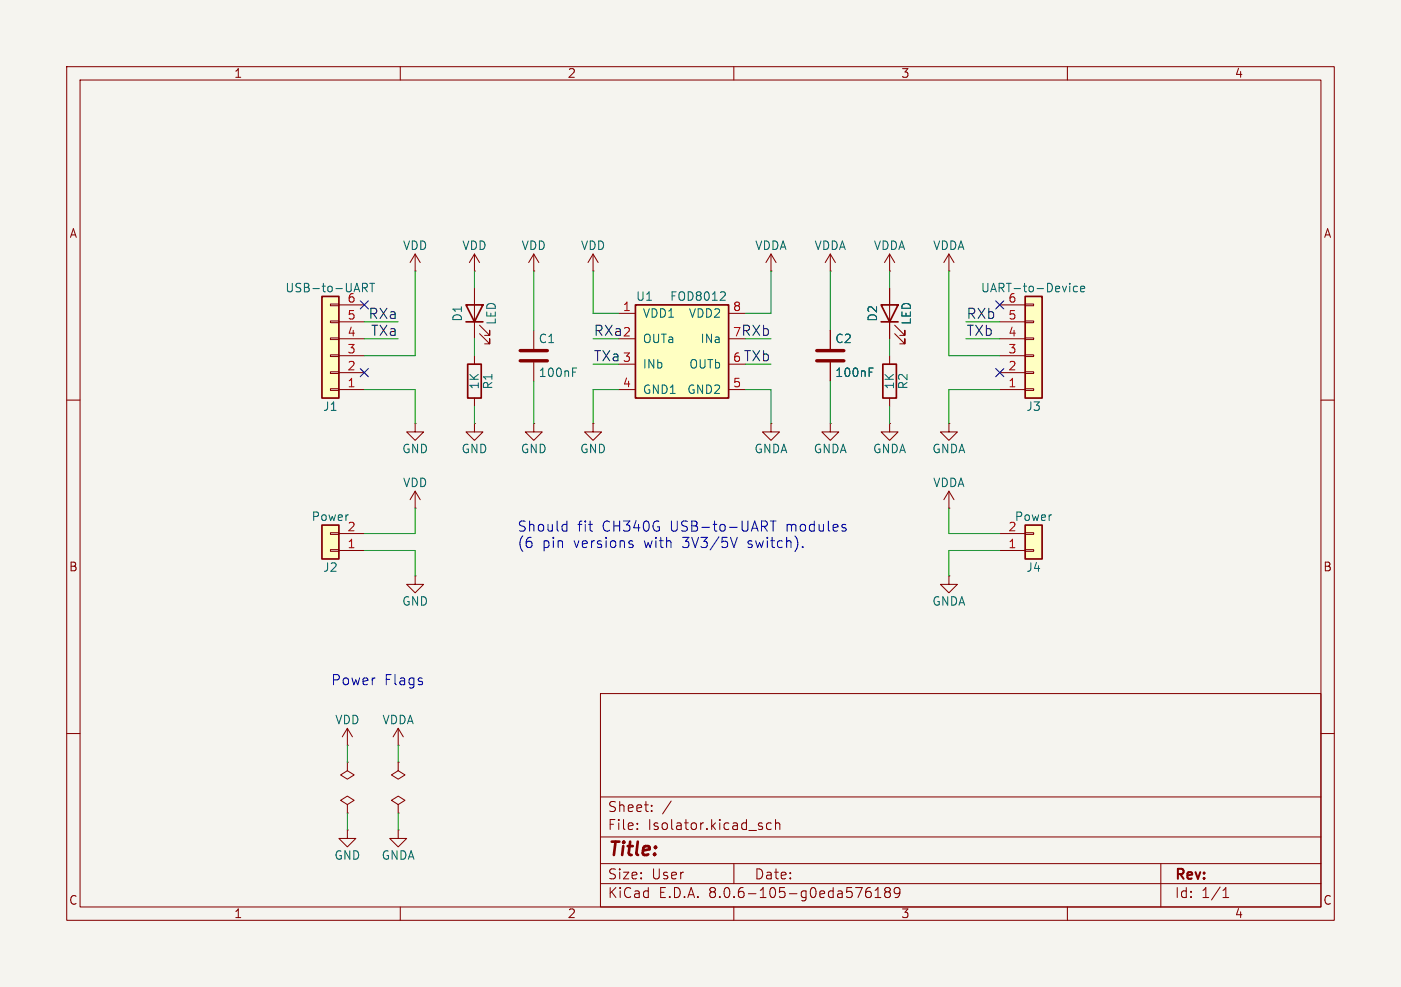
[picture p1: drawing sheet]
<svg xmlns="http://www.w3.org/2000/svg" width="210mm" height="148mm" viewBox="0 0 210 148" stroke-linecap="round" stroke-linejoin="round" font-family="sans-serif">
<path d="M0 0h210v148h-210z" fill="#f5f4ef" stroke="#f5f4ef" stroke-width=".15"/>
<g fill="none" stroke="#840000" stroke-width=".15">
<path d="M10 10h190v128h-190zM12 12h186v124h-186zM60 10v2M110 10v2M160 10v2M80 38.1l-.8 1.3M80 38.1v2.5M80 38.1l.8 1.3M88.9 38.1l-.8 1.3M88.9 38.1v2.5M88.9 38.1l.8 1.3M80 40.6h.1"/>
<path d="M88.9 40.6h.1M124.5 49.5v2.8M124.5 54.4v2.8M10 60h2M115.6 63.5v1.3h1.2l-1.2 1.2-1.3-1.2h1.3M115.6 63.5h.1M124.5 63.5v1.3h1.2l-1.2 1.2-1.3-1.2h1.3M124.5 63.5h.1M142.2 76.2h.1M142.2 73.7l-.7 1.2M142.2 73.7v2.5M142.2 73.7l.8 1.2"/>
<path d="M198 60h2M142.2 86.4v1.2h1.3l-1.3 1.3-1.2-1.3h1.2M142.2 86.4h.1M10 110h2M52.1 111.8h.1M52.1 114.3v1.3l1 .6-1 .6-1-.6 1-.6M52.1 114.3h.1M52.1 109.2l-.8 1.3M52.1 109.2v2.6M52.1 109.2l.7 1.3M59.7 111.8h.1M59.7 114.3v1.3l1 .6-1 .6-1-.6 1-.6"/>
<path d="M59.7 114.3h.1M59.7 109.2l-.8 1.3M59.7 109.2v2.6M59.7 109.2l.8 1.3M90 104h108v32h-108zM90 119.5h108M198 110h2M60 136v2M90 132.5h108M90 129.5h108M90 125.5h108M95.5 124.2v.2"/>
<path d="M95.5 123.5v.1M97.7 121.5v.2M97.7 120.8v.1M100.6 120.1l-1.3 1.9M110 136v2M110 129.5v3M115.6 123.5l-.4-.1-.3 .3v.4l.1 .2h.6M116.2 123.5a.37 .37 0 0 1 .7 .1v.8M116.2 122.9v1.5M130.5 133.1a.59 .59 0 0 0-.7 .6v.6l.1 .2 .4 .1 .2-.2 .1-.5-.1-.2h-.5l-.2 .2M131.2 134.6h.8M131.2 133.5l.4-.4v1.5"/>
<path d="M132.9 133.7l-.3-.3 .1-.2 .2-.1 .4 .1 .2 .2-.1 .2-.2 .1M132.9 133.7l-.3 .3 .1 .4 .2 .2 .4-.1 .2-.2-.1-.4-.2-.2M132.9 133.7h.3M134.9 133.7l-.3 .3h-.3l-.3-.3v-.3l.2-.2 .4-.1 .2 .1a.99 .99 0 0 1-.3 1.4h-.3M160 136v2M174 129.5v6.5M183.3 134.6h.9M183.3 133.5l.5-.4v1.5"/>
</g>
<path d="M122.4 54.1h4.1M122.4 52.6h4.1" fill="none" stroke="#840000" stroke-width=".51"/>
<path d="M130.3 55.8h.4M130.3 55.2h.6" fill="none" stroke="#006464" stroke-width=".15"/>
<path d="M48.3 44.5h2.5v15.2h-2.5z" fill="#ffffc2"/>
<path d="M49.5 45.6h1.3v.2h-1.3zM49.5 48.1h1.3v.3h-1.3zM49.5 50.7h1.3v.2h-1.3zM49.5 53.2h1.3v.3h-1.3zM49.5 55.8h1.3v.2h-1.3zM49.5 58.3h1.3v.2h-1.3zM50.8 58.4h3.8M50.8 55.9h3.8M50.8 53.3h3.8M50.8 50.8h3.8M50.8 48.3h3.8M50.8 45.7h3.8" fill="none" stroke="#840000" stroke-width=".15"/>
<path d="M48.3 44.5h2.5v15.2h-2.5z" fill="none" stroke="#840000" stroke-width=".25"/>
<path d="M54.3 42.5h.5l.3 .2-.2 .4-.6 .1M54.6 43.2l.5 .6M55.4 42.5h.8M55.8 42.5v1.3" fill="none" stroke="#006464" stroke-width=".15"/>
<path d="M153.7 78.7h2.5v5.1h-2.5z" fill="#ffffc2"/>
<g fill="none" stroke="#840000" stroke-width=".15">
<path d="M62.2 38.1l-.7 1.3M62.2 38.1v2.5M62.2 38.1l.8 1.3M71.1 38.1l-.7 1.3M71.1 38.1v2.5M71.1 38.1l.8 1.3M115.6 38.1l-.8 1.3M115.6 38.1v2.5M115.6 38.1l.7 1.3M124.5 38.1l-.8 1.3M124.5 38.1v2.5M124.5 38.1l.7 1.3"/>
<path d="M62.2 40.6h.1M71.1 40.6h.1M71.1 43.2v7.6M71.9 50l1.5 1.6v-.8v.8h-.8M71.9 48.8l1.5 1.5v-.8v.8h-.8M80 49.5v2.8M80 54.4v2.8M115.6 40.6h.1M124.5 40.6h.1M62.2 76.2h.1M62.2 73.7v2.5M62.2 73.7l-.7 1.2"/>
<path d="M62.2 73.7l.8 1.2M80 63.5v1.3h1.3l-1.3 1.2-1.3-1.2h1.3M80 63.5h.1M88.9 63.5v1.3h1.3l-1.3 1.2-1.3-1.2h1.3M88.9 63.5h.1M153.7 79.9h1.2v.2h-1.2zM149.9 82.6h3.8M149.9 80h3.8M153.7 82.4h1.2v.3h-1.2z"/>
</g>
<path d="M69.8 45.7h2.6l-1.3 2.6zM69.8 48.3h2.6M153.7 78.7h2.5v5.1h-2.5z" fill="none" stroke="#840000" stroke-width=".25"/>
<path d="M78 54.1h4M78 52.6h4" fill="none" stroke="#840000" stroke-width=".51"/>
<path d="M85.8 55.8h.5M85.8 55.2h.6" fill="none" stroke="#006464" stroke-width=".15"/>
<path d="M95.2 45.7h14v14h-14z" fill="#ffffc2"/>
<path d="M95.2 45.7h14v14h-14z" fill="none" stroke="#840000" stroke-width=".25"/>
<path d="M92.7 47h2.5M92.7 50.8h2.5M92.7 54.6h2.5M92.7 58.4h2.5M109.2 47h2.6M109.2 50.8h2.6M109.2 54.6h2.6M109.2 58.4h2.6" fill="none" stroke="#840000" stroke-width=".15"/>
<path d="M108.5 43.8l.2 .2v.3l-.8 .7h.8" fill="none" stroke="#006464" stroke-width=".15"/>
<path d="M48.3 78.7h2.5v5.1h-2.5z" fill="#ffffc2"/>
<path d="M49.5 79.9h1.3v.2h-1.3zM49.5 82.4h1.3v.3h-1.3zM50.8 82.6h3.8M50.8 80h3.8M62.2 86.4v1.2h1.3l-1.3 1.3-1.2-1.3h1.2M62.2 86.4h.1" fill="none" stroke="#840000" stroke-width=".15"/>
<path d="M48.3 78.7h2.5v5.1h-2.5z" fill="none" stroke="#840000" stroke-width=".25"/>
<path d="M153.7 44.5h2.5v15.2h-2.5z" fill="#ffffc2"/>
<g fill="none" stroke="#840000" stroke-width=".15">
<path d="M133.3 38.1v2.5M133.3 38.1l-.7 1.3M133.3 38.1l.8 1.3M142.2 38.1l-.7 1.3M142.2 38.1v2.5M142.2 38.1l.8 1.3M71.1 53.3v1.3M71.1 59.7v1.3M124.5 49.5v2.8M124.5 54.4v2.8M133.3 40.6h.1M133.3 43.2v7.6"/>
<path d="M133.3 53.3v1.3M133.3 59.7v1.3M134.1 50l1.5 1.6v-.8v.8h-.7M134.1 48.8l1.5 1.5v-.8v.8h-.7M142.2 40.6h.1M149.9 58.4h3.8M149.9 55.9h3.8M149.9 53.3h3.8M149.9 50.8h3.8M149.9 48.3h3.8M149.9 45.7h3.8M153.7 45.6h1.2v.2h-1.2z"/>
<path d="M153.7 48.1h1.2v.3h-1.2zM153.7 50.7h1.2v.2h-1.2zM153.7 53.2h1.2v.3h-1.2zM153.7 55.8h1.2v.2h-1.2zM153.7 58.3h1.2v.2h-1.2zM62.2 63.5v1.3h1.3l-1.3 1.2-1.2-1.2h1.2M62.2 63.5h.1M71.1 63.5v1.3h1.3l-1.3 1.2-1.3-1.2h1.3M71.1 63.5h.1M133.3 63.5v1.3h1.3l-1.3 1.2-1.2-1.2h1.2M133.3 63.5h.1M142.2 63.5v1.3h1.3l-1.3 1.2-1.2-1.2h1.2"/>
<path d="M142.2 63.5h.1M52.1 124.5v1.2h1.2l-1.2 1.3-1.3-1.3h1.3M52.1 124.5h.1M52.1 120.7l1-.7-1-.6-1 .6 1 .7v1.2M52.1 121.9h.1M59.7 120.7l1-.7-1-.6-1 .6 1 .7v1.2M59.7 121.9h.1M59.7 124.5v1.2h1.3l-1.3 1.3-1.3-1.3h1.3M59.7 124.5h.1"/>
</g>
<path d="M70.1 54.6h2v5.1h-2zM132.1 45.7h2.5l-1.3 2.6zM132.1 48.3h2.5M132.3 54.6h2.1v5.1h-2.1zM153.7 44.5h2.5v15.2h-2.5z" fill="none" stroke="#840000" stroke-width=".25"/>
<path d="M130.3 55.8h.4M130.3 55.2h.6M160.4 42.5v.1M161.5 43l-.4-.1-.2 .3v.3l.1 .2h.5M162 43.3l.6-.1-.1-.2-.3-.1-.2 .2v.6h.5" fill="none" stroke="#006464" stroke-width=".15"/>
<path d="M84.5 78.6l.5 .1M85 78.1v1.6M85 79.6l-.5 .1M114.1 78.1h.6a.41 .41 0 0 1 .3 .4 .41 .41 0 0 1-.3 .4h-.6M114.5 78.9l.5 .8M115.5 78.1h.8M115.9 78.1v1.6M126.8 79.2v.4M94.5 81.6l.3 .1 .1 .2-.2 .2h-.3M94.5 81.1l.3 .1M110.5 80.6l-.5 1.5M120.3 82v.1" fill="none" stroke="#0000c2" stroke-width=".15"/>
<g fill="none" stroke="#009600" stroke-width=".15">
<path d="M54.6 50.8h5.1M54.6 48.3h5.1M54.6 58.4h7.6v5.1M62.2 40.6v12.7h-7.6M71.1 40.6v2.6M71.1 50.8v2.5M80 40.6v8.9M80 57.2v6.3M88.9 50.8h3.8M88.9 40.6v6.4h3.8M88.9 54.6h3.8M92.7 58.4h-3.8v5.1"/>
<path d="M111.8 50.8h3.8M111.8 58.4h3.8v5.1M111.8 54.6h3.8M115.6 40.6v6.4h-3.8M124.5 40.6v8.9M124.5 57.2v6.3M133.3 40.6v2.6M133.3 50.8v2.5M142.2 40.6v12.7h7.7M144.8 50.8h5.1M144.8 48.3h5.1M149.9 58.4h-7.7v5.1"/>
<path d="M62.2 76.2v3.8h-7.6M71.1 61v2.5M133.3 61v2.5M142.2 76.2v3.8h7.7M54.6 82.6h7.6v3.8M149.9 82.6h-7.7v3.8M52.1 111.8v2.5M59.7 111.8v2.5M52.1 121.9v2.6M59.7 121.9v2.6"/>
</g>
<path d="M54 45.1l1.2 1.2M54 55.3l1.2 1.2M55.2 45.1l-1.2 1.2M55.2 55.3l-1.2 1.2M149.3 45.1l1.2 1.2M149.3 55.3l1.2 1.2M150.5 45.1l-1.2 1.2M150.5 55.3l-1.2 1.2" fill="none" stroke="#000084" stroke-width=".15"/>
<text font-size="2.8" fill="#840000" x="91" y="128.9">Title:</text>
<g font-size="2.1" fill="#0f0f0f">
<text x="55.2" y="47.9">RXa</text>
<text x="144.8" y="47.9">RXb</text>
<text x="55.5" y="50.5">TXa</text>
<text x="88.9" y="50.5">RXa</text>
<text x="111.1" y="50.5">RXb</text>
<text x="144.8" y="50.5">TXb</text>
<text x="88.9" y="54.3">TXa</text>
<text x="111.4" y="54.3">TXb</text>
</g>
<g font-size="2.1" fill="#0000c2">
<text x="77.5" y="79.8">Should</text>
<text x="77.5" y="82.3">(6</text>
<text x="81.3" y="82.3">pin</text>
<text x="86" y="82.3">versions</text>
<text x="86.5" y="79.8">fit</text>
<text x="90.3" y="79.8">CH340G</text>
<text x="96.7" y="82.3">with</text>
<text x="100.6" y="79.8">USB-to-UART</text>
<text x="102.6" y="82.3">3V3/5V</text>
<text x="112.5" y="82.3">switch).</text>
<text x="118.1" y="79.8">modules</text>
<text x="49.5" y="102.9">Power</text>
<text x="57.6" y="102.9">Flags</text>
</g>
<g font-size="2.1" fill="#840000">
<text x="91" y="124.7">File:</text>
<text x="91" y="122">Sheet:</text>
<text x="97.1" y="124.7">Isolator.kicad_sch</text>
<text x="91" y="134.9">KiCad</text>
<text x="91" y="132.1">Size:</text>
<text x="97.7" y="132.1">User</text>
<text x="98.7" y="134.9">E.D.A.</text>
<text x="106.3" y="134.9">8.0.6-105-g0eda576189</text>
<text x="113" y="132.1">Date:</text>
<text x="176" y="132.3">Rev:</text>
<text x="176" y="134.9">Id:</text>
<text x="180.1" y="134.9">1/1</text>
</g>
<g font-size="1.8" fill="#840000">
<text x="35" y="11.9">1</text>
<text x="85" y="11.9">2</text>
<text x="135" y="11.9">3</text>
<text x="185" y="11.9">4</text>
<text x="10.3" y="35.9">A</text>
<text x="198.4" y="35.9">A</text>
<text x="10.3" y="85.9">B</text>
<text x="198.3" y="85.9">B</text>
<text x="10.3" y="135.9">C</text>
<text x="35" y="137.9">1</text>
<text x="85" y="137.9">2</text>
<text x="135" y="137.9">3</text>
<text x="185" y="137.9">4</text>
<text x="198.3" y="135.9">C</text>
</g>
<g font-size="1.8" fill="#006464">
<text x="60.3" y="37.7">VDD</text>
<text x="69.2" y="37.7">VDD</text>
<text x="78.1" y="37.7">VDD</text>
<text x="87" y="37.7">VDD</text>
<text x="113.1" y="37.7">VDDA</text>
<text x="122" y="37.7">VDDA</text>
<text x="130.9" y="37.7">VDDA</text>
<text x="139.8" y="37.7">VDDA</text>
<text x="42.7" y="44">USB-to-UART</text>
<text x="52" y="45.5">6</text>
<text x="95.3" y="45.3">U1</text>
<text x="96.3" y="47.9">VDD1</text>
<text x="100.3" y="45.3">FOD8012</text>
<text x="103.2" y="47.9">VDD2</text>
<text x="146.9" y="44">UART-to-Device</text>
<text x="69.4" y="48.3" transform="rotate(-90 69.4 48.3)">D1</text>
<text x="74.5" y="48.8" transform="rotate(-90 74.5 48.8)">LED</text>
<text x="80.7" y="51.7">C1</text>
<text x="96.3" y="51.7">OUTa</text>
<text x="104.9" y="51.7">INa</text>
<text x="125.1" y="51.7">C2</text>
<text x="131.7" y="48.3" transform="rotate(-90 131.7 48.3)">D2</text>
<text x="136.8" y="48.8" transform="rotate(-90 136.8 48.8)">LED</text>
<text x="72" y="58.5" transform="rotate(-90 72 58.5)">1K</text>
<text x="74" y="58.5" transform="rotate(-90 74 58.5)">R1</text>
<text x="80.7" y="56.7">100nF</text>
<text x="96.3" y="55.5">INb</text>
<text x="96.3" y="59.3">GND1</text>
<text x="102.9" y="59.3">GND2</text>
<text x="103.2" y="55.5">OUTb</text>
<text x="125.1" y="56.7">100nF</text>
<text x="134.2" y="58.5" transform="rotate(-90 134.2 58.5)">1K</text>
<text x="136.2" y="58.5" transform="rotate(-90 136.2 58.5)">R2</text>
<text x="48.3" y="61.8">J1</text>
<text x="153.7" y="61.8">J3</text>
<text x="60.2" y="68.2">GND</text>
<text x="69.1" y="68.2">GND</text>
<text x="78" y="68.2">GND</text>
<text x="86.9" y="68.2">GND</text>
<text x="113" y="68.2">GNDA</text>
<text x="121.9" y="68.2">GNDA</text>
<text x="130.8" y="68.2">GNDA</text>
<text x="139.7" y="68.2">GNDA</text>
<text x="60.3" y="73.3">VDD</text>
<text x="139.8" y="73.3">VDDA</text>
<text x="46.6" y="78.3">Power</text>
<text x="152" y="78.3">Power</text>
<text x="48.3" y="86">J2</text>
<text x="153.7" y="86">J4</text>
<text x="60.2" y="91">GND</text>
<text x="139.7" y="91">GNDA</text>
<text x="50.2" y="108.8">VDD</text>
<text x="57.2" y="108.8">VDDA</text>
<text x="50" y="129.1">GND</text>
<text x="57.1" y="129.1">GNDA</text>
</g>
<g font-size="1.8" fill="#a90000">
<text x="93.3" y="46.7">1</text>
<text x="109.8" y="46.7">8</text>
<text x="151.1" y="45.5">6</text>
<text x="52" y="53.1">3</text>
<text x="52" y="50.5">4</text>
<text x="52" y="48">5</text>
<text x="109.8" y="50.5">7</text>
<text x="151.1" y="53.1">3</text>
<text x="151.1" y="50.5">4</text>
<text x="151.1" y="48">5</text>
<text x="52" y="58.2">1</text>
<text x="52" y="55.6">2</text>
<text x="93.3" y="54.4">3</text>
<text x="93.3" y="58.2">4</text>
<text x="109.8" y="58.2">5</text>
<text x="109.8" y="54.4">6</text>
<text x="151.1" y="58.2">1</text>
<text x="151.1" y="55.6">2</text>
<text x="52" y="82.3">1</text>
<text x="52" y="79.8">2</text>
<text x="151.1" y="82.3">1</text>
<text x="151.1" y="79.8">2</text>
</g>
<text font-size="1.8" fill="#0f0f0f" x="93.3" y="50.5">2</text>
</svg>
